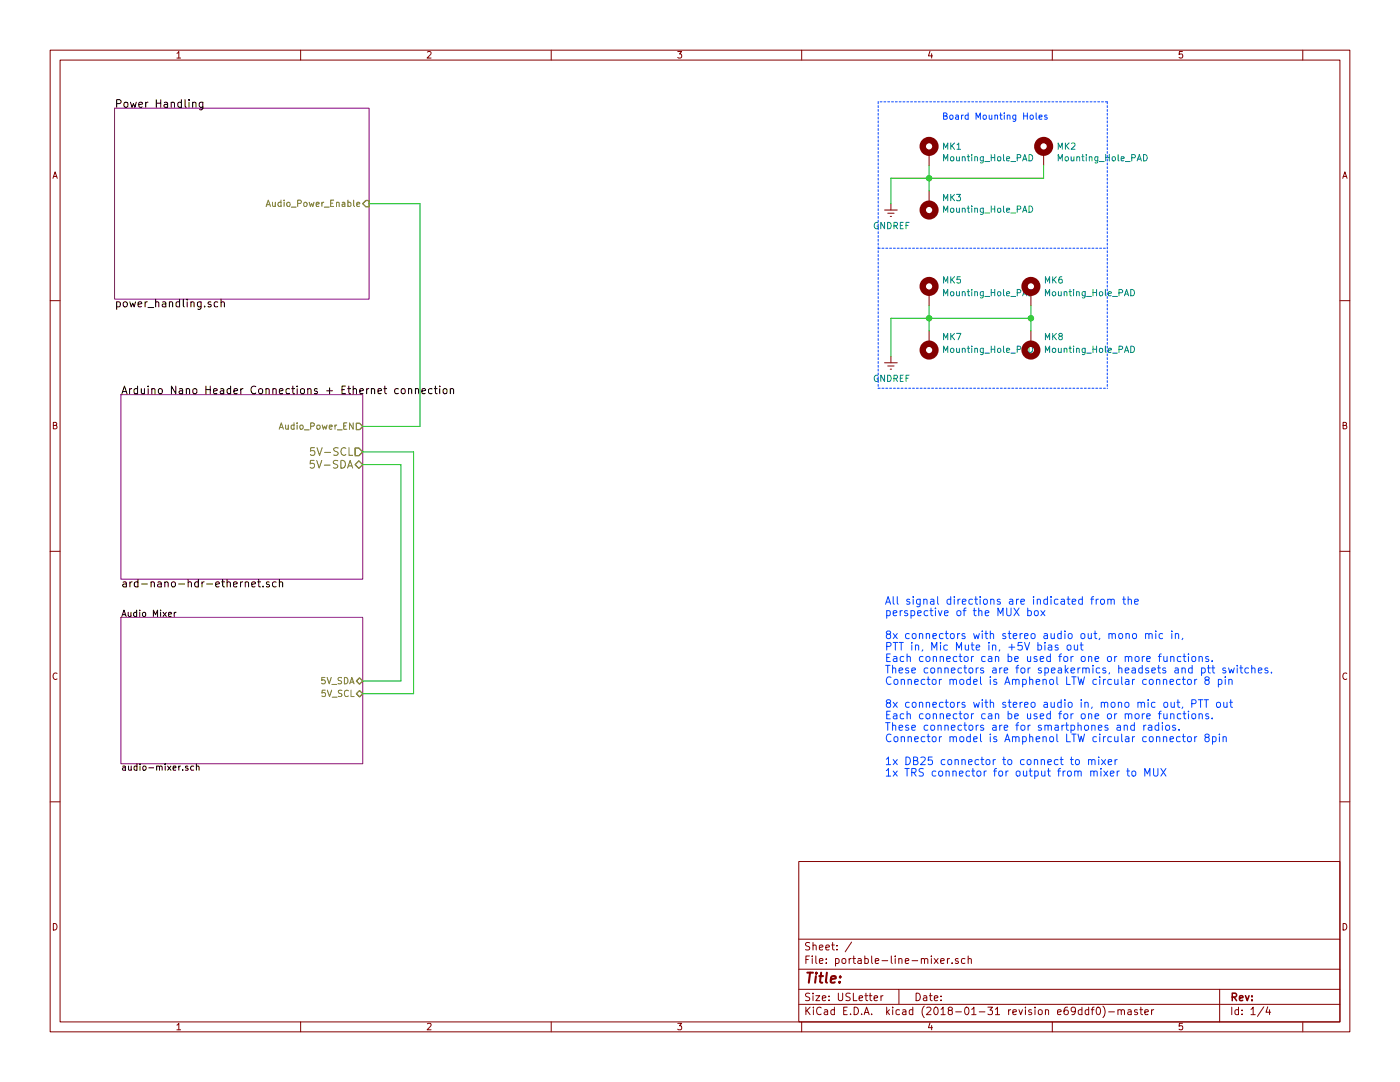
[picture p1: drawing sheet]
EESchema Schematic File Version 4
LIBS:portable-line-mixer-cache
EELAYER 26 0
EELAYER END
$Descr USLetter 11000 8500
encoding utf-8
Sheet 1 4
Title ""
Date ""
Rev ""
Comp ""
Comment1 ""
Comment2 ""
Comment3 ""
Comment4 ""
$EndDescr
$Sheet
S 900  850  2000 1500
U 58DED9F1
F0 "Power Handling" 60
F1 "power_handling.sch" 60
F2 "Audio_Power_Enable" I R 2900 1600 50 
$EndSheet
$Sheet
S 950  3100 1900 1450
U 5A6B6560
F0 "Arduino Nano Header Connections + Ethernet connection" 60
F1 "ard-nano-hdr-ethernet.sch" 60
F2 "5V-SDA" B R 2850 3650 60 
F3 "5V-SCL" O R 2850 3550 60 
F4 "Audio_Power_EN" O R 2850 3350 50 
$EndSheet
Text Notes 6950 6200 0    60   ~ 0
All signal directions are indicated from the\nperspective of the MUX box\n\n8x connectors with stereo audio out, mono mic in, \nPTT in, Mic Mute in, +5V bias out\nEach connector can be used for one or more functions.\nThese connectors are for speakermics, headsets and ptt switches.\nConnector model is Amphenol LTW circular connector 8 pin\n\n8x connectors with stereo audio in, mono mic out, PTT out\nEach connector can be used for one or more functions.\nThese connectors are for smartphones and radios.\nConnector model is Amphenol LTW circular connector 8pin\n\n1x DB25 connector to connect to mixer\n1x TRS connector for output from mixer to MUX\n\n
$Comp
L Mechanical:Mounting_Hole_PAD MK1
U 1 1
P 7300 1200
F 0 "MK1" H 7400 1251 50  0000 L CNN
F 1 "Mounting_Hole_PAD" H 7400 1160 50  0000 L CNN
F 2 "MountingHole:MountingHole_2.7mm_M2.5_Pad_Via" H 7300 1200 50  0001 C CNN
F 3 "" H 7300 1200 50  0001 C CNN
	1    7300 1200
	1    0    0    -1  
$EndComp
$Comp
L Mechanical:Mounting_Hole_PAD MK2
U 1 1
P 8200 1200
F 0 "MK2" H 8300 1251 50  0000 L CNN
F 1 "Mounting_Hole_PAD" H 8300 1160 50  0000 L CNN
F 2 "MountingHole:MountingHole_2.7mm_M2.5_Pad_Via" H 8200 1200 50  0001 C CNN
F 3 "" H 8200 1200 50  0001 C CNN
	1    8200 1200
	1    0    0    -1  
$EndComp
$Comp
L Mechanical:Mounting_Hole_PAD MK3
U 1 1
P 7300 1600
F 0 "MK3" H 7200 1558 50  0000 R CNN
F 1 "Mounting_Hole_PAD" H 7200 1649 50  0000 R CNN
F 2 "MountingHole:MountingHole_2.7mm_M2.5_Pad_Via" H 7300 1600 50  0001 C CNN
F 3 "" H 7300 1600 50  0001 C CNN
	1    7300 1600
	-1   0    0    1   
$EndComp
Wire Wire Line
	7300 1500 7300 1400
Wire Wire Line
	8200 1400 7300 1400
Wire Wire Line
	8200 1400 8200 1300
Connection ~ 7300 1400
Wire Wire Line
	7300 1400 7300 1300
$Comp
L power:GNDREF #PWR01
U 1 1
P 7000 1600
F 0 "#PWR01" H 7000 1350 50  0001 C CNN
F 1 "GNDREF" H 7005 1427 50  0000 C CNN
F 2 "" H 7000 1600 50  0001 C CNN
F 3 "" H 7000 1600 50  0001 C CNN
	1    7000 1600
	1    0    0    -1  
$EndComp
Wire Wire Line
	7300 1400 7000 1400
Wire Wire Line
	7000 1400 7000 1600
Wire Notes Line
	6900 1950 8700 1950
Wire Notes Line
	8700 800  6900 800 
Text Notes 7400 950  0    50   ~ 0
Board Mounting Holes
$Comp
L Mechanical:Mounting_Hole_PAD MK5
U 1 1
P 7300 2300
F 0 "MK5" H 7400 2400 50  0000 L CNN
F 1 "Mounting_Hole_PAD" H 7400 2300 50  0000 L CNN
F 2 "MountingHole:MountingHole_2.7mm_M2.5_Pad_Via" H 7300 2300 50  0001 C CNN
F 3 "" H 7300 2300 50  0001 C CNN
F 4 "0.00@0" H 7300 2300 50  0001 C CNN "Pricing"
	1    7300 2300
	1    0    0    -1  
$EndComp
$Comp
L Mechanical:Mounting_Hole_PAD MK6
U 1 1
P 8100 2300
F 0 "MK6" H 8200 2400 50  0000 L CNN
F 1 "Mounting_Hole_PAD" H 8200 2300 50  0000 L CNN
F 2 "MountingHole:MountingHole_2.7mm_M2.5_Pad_Via" H 8100 2300 50  0001 C CNN
F 3 "" H 8100 2300 50  0001 C CNN
F 4 "0.00@0" H 8100 2300 50  0001 C CNN "Pricing"
	1    8100 2300
	1    0    0    -1  
$EndComp
$Comp
L Mechanical:Mounting_Hole_PAD MK7
U 1 1
P 7300 2700
F 0 "MK7" H 7200 2650 50  0000 R CNN
F 1 "Mounting_Hole_PAD" H 7200 2750 50  0000 R CNN
F 2 "MountingHole:MountingHole_2.7mm_M2.5_Pad_Via" H 7300 2700 50  0001 C CNN
F 3 "" H 7300 2700 50  0001 C CNN
F 4 "0.00@0" H 7300 2700 50  0001 C CNN "Pricing"
	1    7300 2700
	-1   0    0    1   
$EndComp
$Comp
L Mechanical:Mounting_Hole_PAD MK8
U 1 1
P 8100 2700
F 0 "MK8" H 8000 2650 50  0000 R CNN
F 1 "Mounting_Hole_PAD" H 8000 2750 50  0000 R CNN
F 2 "MountingHole:MountingHole_2.7mm_M2.5_Pad_Via" H 8100 2700 50  0001 C CNN
F 3 "" H 8100 2700 50  0001 C CNN
F 4 "0.00@0" H 8100 2700 50  0001 C CNN "Pricing"
	1    8100 2700
	-1   0    0    1   
$EndComp
$Comp
L power:GNDREF #PWR02
U 1 1
P 7000 2800
F 0 "#PWR02" H 7000 2550 50  0001 C CNN
F 1 "GNDREF" H 7005 2627 50  0000 C CNN
F 2 "" H 7000 2800 50  0001 C CNN
F 3 "" H 7000 2800 50  0001 C CNN
	1    7000 2800
	1    0    0    -1  
$EndComp
Wire Wire Line
	7000 2800 7000 2500
Wire Wire Line
	7000 2500 7300 2500
Wire Wire Line
	8100 2500 8100 2400
Wire Wire Line
	8100 2600 8100 2500
Connection ~ 8100 2500
Wire Wire Line
	7300 2600 7300 2500
Connection ~ 7300 2500
Wire Wire Line
	7300 2500 8100 2500
Wire Wire Line
	7300 2500 7300 2400
Wire Notes Line
	6900 3050 8700 3050
Wire Notes Line
	8700 800  8700 3050
Wire Notes Line
	6900 800  6900 3050
$Sheet
S 950  4850 1900 1150
U 5AC2500F
F0 "Audio Mixer" 50
F1 "audio-mixer.sch" 50
F2 "5V_SDA" B R 2850 5350 50 
F3 "5V_SCL" B R 2850 5450 50 
$EndSheet
Wire Wire Line
	2850 5350 3150 5350
Wire Wire Line
	3150 5350 3150 3650
Wire Wire Line
	3150 3650 2850 3650
Wire Wire Line
	2850 3550 3250 3550
Wire Wire Line
	3250 3550 3250 5450
Wire Wire Line
	3250 5450 2850 5450
Wire Wire Line
	2850 3350 3300 3350
Wire Wire Line
	3300 3350 3300 1600
Wire Wire Line
	3300 1600 2900 1600
$EndSCHEMATC
